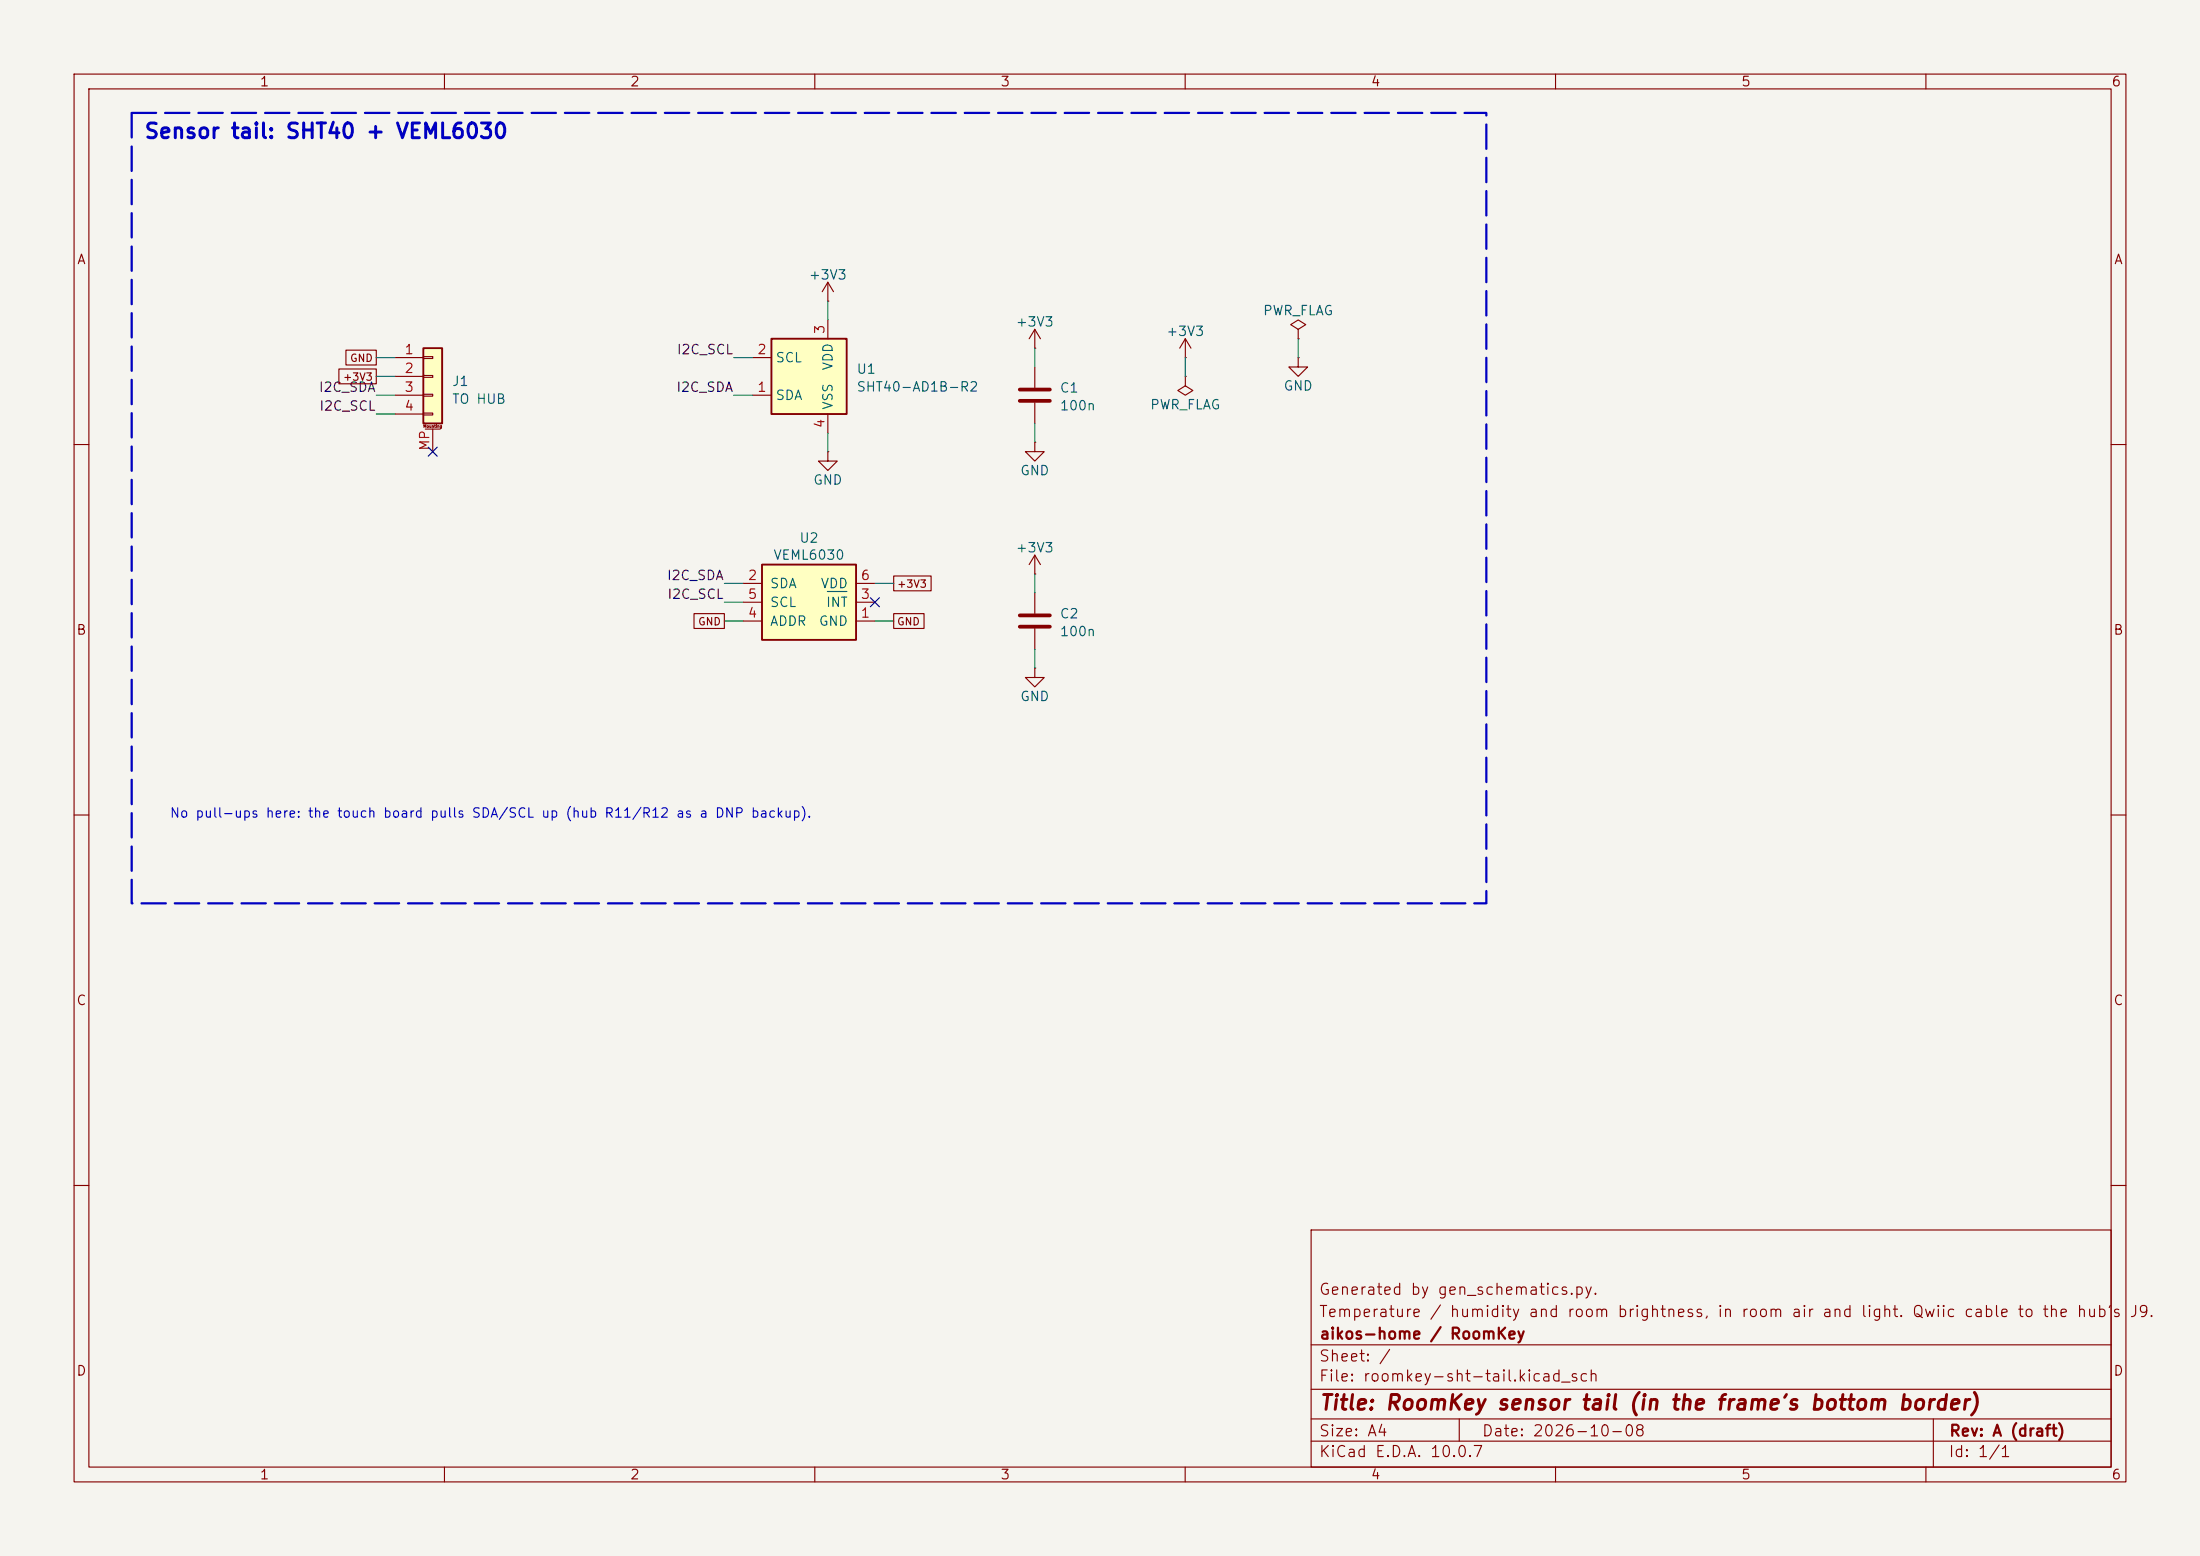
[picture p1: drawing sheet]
(kicad_sch
 (version 20260101)
 (generator "eeschema")
 (generator_version "10.0")
 (paper "A4")
 (title_block
  (title "RoomKey sensor tail (in the frame's bottom border)")
  (date "2026-10-08")
  (rev "A (draft)")
  (company "aikos-home / RoomKey")
  (comment 1 "Temperature / humidity and room brightness, in room air and light. Qwiic cable to the hub's J9.")
  (comment 2 "Generated by gen_schematics.py."))
 (lib_symbols
  (symbol "roomkey:VEML6030"
   (pin_names
    (offset 1.016)) (exclude_from_sim no) (in_bom yes) (on_board yes)
   (property "Reference" "U" (at -6.35 6.35 0) (effects (font (size 1.27 1.27)) (justify left)))
   (property "Value" "VEML6030" (at -6.35 -6.35 0) (effects (font (size 1.27 1.27)) (justify left)))
   (property "Footprint" "roomkey:Vishay_VEML6030_2x2mm" (at 0 0 0) (hide yes) (effects (font (size 1.27 1.27))))
   (property "Datasheet" "https://www.vishay.com/docs/84366/veml6030.pdf" (at 0 0 0) (hide yes) (effects (font (size 1.27 1.27))))
   (property "Description" "Ambient light sensor, I2C, 2 x 2 mm" (at 0 0 0) (hide yes) (effects (font (size 1.27 1.27))))
   (symbol "VEML6030_0_1"
    (rectangle (start -6.35 5.08) (end 6.35 -5.08) (stroke (width 0.254) (type default)) (fill (type background))))
   (symbol "VEML6030_1_1"
    (pin bidirectional line (at -8.89 2.54 0) (length 2.54) (name "SDA" (effects (font (size 1.27 1.27)))) (number "2" (effects (font (size 1.27 1.27)))))
    (pin input line (at -8.89 0 0) (length 2.54) (name "SCL" (effects (font (size 1.27 1.27)))) (number "5" (effects (font (size 1.27 1.27)))))
    (pin input line (at -8.89 -2.54 0) (length 2.54) (name "ADDR" (effects (font (size 1.27 1.27)))) (number "4" (effects (font (size 1.27 1.27)))))
    (pin power_in line (at 8.89 2.54 180) (length 2.54) (name "VDD" (effects (font (size 1.27 1.27)))) (number "6" (effects (font (size 1.27 1.27)))))
    (pin open_collector line (at 8.89 0 180) (length 2.54) (name "~{INT}" (effects (font (size 1.27 1.27)))) (number "3" (effects (font (size 1.27 1.27)))))
    (pin power_in line (at 8.89 -2.54 180) (length 2.54) (name "GND" (effects (font (size 1.27 1.27)))) (number "1" (effects (font (size 1.27 1.27)))))))
  (symbol "Device:C"
   (pin_numbers (hide yes))
   (pin_names
    (offset 0.254)) (exclude_from_sim no) (in_bom yes) (on_board yes)
   (in_pos_files yes)
   (duplicate_pin_numbers_are_jumpers no)
   (property "Reference" "C" (at 0.635 2.54 0) (show_name no) (do_not_autoplace no) (effects (font (size 1.27 1.27)) (justify left)))
   (property "Value" "C" (at 0.635 -2.54 0) (show_name no) (do_not_autoplace no) (effects (font (size 1.27 1.27)) (justify left)))
   (property "Footprint" "" (at 0.9652 -3.81 0) (show_name no) (do_not_autoplace no) (hide yes) (effects (font (size 1.27 1.27))))
   (property "Datasheet" "" (at 0 0 0) (show_name no) (do_not_autoplace no) (hide yes) (effects (font (size 1.27 1.27))))
   (property "Description" "Unpolarized capacitor" (at 0 0 0) (show_name no) (do_not_autoplace no) (hide yes) (effects (font (size 1.27 1.27))))
   (symbol "C_0_1"
    (polyline (pts (xy -2.032 0.762) (xy 2.032 0.762)) (stroke (width 0.508) (type default)) (fill (type none)))
    (polyline (pts (xy -2.032 -0.762) (xy 2.032 -0.762)) (stroke (width 0.508) (type default)) (fill (type none))))
   (symbol "C_1_1"
    (pin passive line (at 0 3.81 270) (length 2.794) (name "" (effects (font (size 1.27 1.27)))) (number "1" (effects (font (size 1.27 1.27)))))
    (pin passive line (at 0 -3.81 90) (length 2.794) (name "" (effects (font (size 1.27 1.27)))) (number "2" (effects (font (size 1.27 1.27))))))
   (embedded_fonts no))
  (symbol "power:+3V3"
   (power global)
   (pin_numbers (hide yes))
   (pin_names
    (offset 0) (hide yes)) (exclude_from_sim no) (in_bom yes) (on_board yes)
   (in_pos_files yes)
   (duplicate_pin_numbers_are_jumpers no)
   (property "Reference" "#PWR" (at 0 -3.81 0) (show_name no) (do_not_autoplace no) (hide yes) (effects (font (size 1.27 1.27))))
   (property "Value" "+3V3" (at 0 3.556 0) (show_name no) (do_not_autoplace no) (effects (font (size 1.27 1.27))))
   (property "Footprint" "" (at 0 0 0) (show_name no) (do_not_autoplace no) (hide yes) (effects (font (size 1.27 1.27))))
   (property "Datasheet" "" (at 0 0 0) (show_name no) (do_not_autoplace no) (hide yes) (effects (font (size 1.27 1.27))))
   (property "Description" "Power symbol creates a global label with name \"+3V3\"" (at 0 0 0) (show_name no) (do_not_autoplace no) (hide yes) (effects (font (size 1.27 1.27))))
   (symbol "+3V3_0_1"
    (polyline (pts (xy -0.762 1.27) (xy 0 2.54)) (stroke (width 0) (type default)) (fill (type none)))
    (polyline (pts (xy 0 2.54) (xy 0.762 1.27)) (stroke (width 0) (type default)) (fill (type none)))
    (polyline (pts (xy 0 0) (xy 0 2.54)) (stroke (width 0) (type default)) (fill (type none))))
   (symbol "+3V3_1_1"
    (pin power_in line (at 0 0 90) (length 0) (name "" (effects (font (size 1.27 1.27)))) (number "1" (effects (font (size 1.27 1.27))))))
   (embedded_fonts no))
  (symbol "power:GND"
   (power global)
   (pin_numbers (hide yes))
   (pin_names
    (offset 0) (hide yes)) (exclude_from_sim no) (in_bom yes) (on_board yes)
   (in_pos_files yes)
   (duplicate_pin_numbers_are_jumpers no)
   (property "Reference" "#PWR" (at 0 -6.35 0) (show_name no) (do_not_autoplace no) (hide yes) (effects (font (size 1.27 1.27))))
   (property "Value" "GND" (at 0 -3.81 0) (show_name no) (do_not_autoplace no) (effects (font (size 1.27 1.27))))
   (property "Footprint" "" (at 0 0 0) (show_name no) (do_not_autoplace no) (hide yes) (effects (font (size 1.27 1.27))))
   (property "Datasheet" "" (at 0 0 0) (show_name no) (do_not_autoplace no) (hide yes) (effects (font (size 1.27 1.27))))
   (property "Description" "Power symbol creates a global label with name \"GND\" , ground" (at 0 0 0) (show_name no) (do_not_autoplace no) (hide yes) (effects (font (size 1.27 1.27))))
   (symbol "GND_0_1"
    (polyline (pts (xy 0 0) (xy 0 -1.27) (xy 1.27 -1.27) (xy 0 -2.54) (xy -1.27 -1.27) (xy 0 -1.27)) (stroke (width 0) (type default)) (fill (type none))))
   (symbol "GND_1_1"
    (pin power_in line (at 0 0 270) (length 0) (name "" (effects (font (size 1.27 1.27)))) (number "1" (effects (font (size 1.27 1.27))))))
   (embedded_fonts no))
  (symbol "Connector_Generic_MountingPin:Conn_01x04_MountingPin"
   (pin_names
    (offset 1.016) (hide yes)) (exclude_from_sim no) (in_bom yes) (on_board yes)
   (in_pos_files yes)
   (duplicate_pin_numbers_are_jumpers no)
   (property "Reference" "J" (at 0 5.08 0) (show_name no) (do_not_autoplace no) (effects (font (size 1.27 1.27))))
   (property "Value" "Conn_01x04_MountingPin" (at 1.27 -7.62 0) (show_name no) (do_not_autoplace no) (effects (font (size 1.27 1.27)) (justify left)))
   (property "Footprint" "" (at 0 0 0) (show_name no) (do_not_autoplace no) (hide yes) (effects (font (size 1.27 1.27))))
   (property "Datasheet" "" (at 0 0 0) (show_name no) (do_not_autoplace no) (hide yes) (effects (font (size 1.27 1.27))))
   (property "Description" "Generic connectable mounting pin connector, single row, 01x04, script generated (kicad-library-utils/schlib/autogen/connector/)" (at 0 0 0) (show_name no) (do_not_autoplace no) (hide yes) (effects (font (size 1.27 1.27))))
   (symbol "Conn_01x04_MountingPin_1_1"
    (rectangle (start -1.27 3.81) (end 1.27 -6.35) (stroke (width 0.254) (type default)) (fill (type background)))
    (rectangle (start -1.27 2.667) (end 0 2.413) (stroke (width 0.1524) (type default)) (fill (type none)))
    (rectangle (start -1.27 0.127) (end 0 -0.127) (stroke (width 0.1524) (type default)) (fill (type none)))
    (rectangle (start -1.27 -2.413) (end 0 -2.667) (stroke (width 0.1524) (type default)) (fill (type none)))
    (rectangle (start -1.27 -4.953) (end 0 -5.207) (stroke (width 0.1524) (type default)) (fill (type none)))
    (polyline (pts (xy -1.016 -7.112) (xy 1.016 -7.112)) (stroke (width 0.1524) (type default)) (fill (type none)))
    (text "Mounting" (at 0 -6.731 0) (effects (font (size 0.381 0.381))))
    (pin passive line (at -5.08 2.54 0) (length 3.81) (name "Pin_1" (effects (font (size 1.27 1.27)))) (number "1" (effects (font (size 1.27 1.27)))))
    (pin passive line (at -5.08 0 0) (length 3.81) (name "Pin_2" (effects (font (size 1.27 1.27)))) (number "2" (effects (font (size 1.27 1.27)))))
    (pin passive line (at -5.08 -2.54 0) (length 3.81) (name "Pin_3" (effects (font (size 1.27 1.27)))) (number "3" (effects (font (size 1.27 1.27)))))
    (pin passive line (at -5.08 -5.08 0) (length 3.81) (name "Pin_4" (effects (font (size 1.27 1.27)))) (number "4" (effects (font (size 1.27 1.27)))))
    (pin passive line (at 0 -10.16 90) (length 3.048) (name "MountPin" (effects (font (size 1.27 1.27)))) (number "MP" (effects (font (size 1.27 1.27))))))
   (embedded_fonts no))
  (symbol "Sensor_Humidity:SHT4x" (exclude_from_sim no) (in_bom yes) (on_board yes)
   (in_pos_files yes)
   (duplicate_pin_numbers_are_jumpers no)
   (property "Reference" "U" (at 0 8.89 0) (show_name no) (do_not_autoplace no) (effects (font (size 1.27 1.27)) (justify right)))
   (property "Value" "SHT4x" (at 0 6.35 0) (show_name no) (do_not_autoplace no) (effects (font (size 1.27 1.27)) (justify right)))
   (property "Footprint" "Sensor_Humidity:Sensirion_DFN-4_1.5x1.5mm_P0.8mm_SHT4x_NoCentralPad" (at 3.81 -6.35 0) (show_name no) (do_not_autoplace no) (hide yes) (effects (font (size 1.27 1.27)) (justify left)))
   (property "Datasheet" "https://sensirion.com/media/documents/33FD6951/624C4357/Datasheet_SHT4x.pdf" (at 3.81 -8.89 0) (show_name no) (do_not_autoplace no) (hide yes) (effects (font (size 1.27 1.27)) (justify left)))
   (property "Description" "Digital Humidity and Temperature Sensor, ±1%RH, ±0.1°C, I2C, 1.08-3.6V, 16bit, DFN-4" (at 0 0 0) (show_name no) (do_not_autoplace no) (hide yes) (effects (font (size 1.27 1.27))))
   (symbol "SHT4x_1_1"
    (rectangle (start -5.08 5.08) (end 5.08 -5.08) (stroke (width 0.254) (type default)) (fill (type background)))
    (pin bidirectional line (at -7.62 -2.54 0) (length 2.54) (name "SDA" (effects (font (size 1.27 1.27)))) (number "1" (effects (font (size 1.27 1.27)))))
    (pin input line (at -7.62 2.54 0) (length 2.54) (name "SCL" (effects (font (size 1.27 1.27)))) (number "2" (effects (font (size 1.27 1.27)))))
    (pin power_in line (at 2.54 7.62 270) (length 2.54) (name "VDD" (effects (font (size 1.27 1.27)))) (number "3" (effects (font (size 1.27 1.27)))))
    (pin power_in line (at 2.54 -7.62 90) (length 2.54) (name "VSS" (effects (font (size 1.27 1.27)))) (number "4" (effects (font (size 1.27 1.27))))))
   (embedded_fonts no))
  (symbol "power:PWR_FLAG"
   (power global)
   (pin_numbers (hide yes))
   (pin_names
    (offset 0) (hide yes)) (exclude_from_sim no) (in_bom yes) (on_board yes)
   (in_pos_files yes)
   (duplicate_pin_numbers_are_jumpers no)
   (property "Reference" "#FLG" (at 0 1.905 0) (show_name no) (do_not_autoplace no) (hide yes) (effects (font (size 1.27 1.27))))
   (property "Value" "PWR_FLAG" (at 0 3.81 0) (show_name no) (do_not_autoplace no) (effects (font (size 1.27 1.27))))
   (property "Footprint" "" (at 0 0 0) (show_name no) (do_not_autoplace no) (hide yes) (effects (font (size 1.27 1.27))))
   (property "Datasheet" "" (at 0 0 0) (show_name no) (do_not_autoplace no) (hide yes) (effects (font (size 1.27 1.27))))
   (property "Description" "Special symbol for telling ERC where power comes from" (at 0 0 0) (show_name no) (do_not_autoplace no) (hide yes) (effects (font (size 1.27 1.27))))
   (symbol "PWR_FLAG_0_0"
    (pin power_out line (at 0 0 90) (length 0) (name "" (effects (font (size 1.27 1.27)))) (number "1" (effects (font (size 1.27 1.27))))))
   (symbol "PWR_FLAG_0_1"
    (polyline (pts (xy 0 0) (xy 0 1.27) (xy -1.016 1.905) (xy 0 2.54) (xy 1.016 1.905) (xy 0 1.27)) (stroke (width 0) (type default)) (fill (type none))))
   (embedded_fonts no)))
 (rectangle
  (start 17.78 15.24)
  (end 200.66 121.92)
  (stroke (width 0.3) (type dash))
  (fill (type none)))
 (text "Sensor tail: SHT40 + VEML6030"
  (exclude_from_sim no)
  (at 19.304 16.764 0)
  (effects (font (size 2 2)
    (bold yes)) (justify left top)))
 (wire
  (pts (xy 100.33 78.74) (xy 97.79 78.74))
  (stroke (width 0) (type default)))
 (label "I2C_SDA"
  (at 97.79 78.74 180)
  (effects (font (size 1.27 1.27)) (justify right bottom)))
 (wire
  (pts (xy 100.33 81.28) (xy 97.79 81.28))
  (stroke (width 0) (type default)))
 (label "I2C_SCL"
  (at 97.79 81.28 180)
  (effects (font (size 1.27 1.27)) (justify right bottom)))
 (wire
  (pts (xy 100.33 83.82) (xy 97.79 83.82))
  (stroke (width 0) (type default)))
 (global_label "GND"
  (shape passive)
  (at 97.79 83.82 180)
  (effects (font (size 1 1)) (justify right)))
 (wire
  (pts (xy 118.11 78.74) (xy 120.65 78.74))
  (stroke (width 0) (type default)))
 (global_label "+3V3"
  (shape passive)
  (at 120.65 78.74 0)
  (effects (font (size 1 1)) (justify left)))
 (no_connect
  (at 118.11 81.28))
 (wire
  (pts (xy 118.11 83.82) (xy 120.65 83.82))
  (stroke (width 0) (type default)))
 (global_label "GND"
  (shape passive)
  (at 120.65 83.82 0)
  (effects (font (size 1 1)) (justify left)))
 (symbol
  (lib_id "roomkey:VEML6030")
  (at 109.22 81.28 0)
  (unit 1)
  (body_style 1)
  (exclude_from_sim no)
  (in_bom yes)
  (on_board yes)
  (in_pos_files yes)
  (dnp no)
  (property "Reference" "U2" (at 109.22 72.6 0) (show_name no) (do_not_autoplace no) (effects (font (size 1.27 1.27))))
  (property "Value" "VEML6030" (at 109.22 74.9 0) (show_name no) (do_not_autoplace no) (effects (font (size 1.27 1.27))))
  (property "Footprint" "roomkey:Vishay_VEML6030_2x2mm" (at 109.22 81.28 0) (hide yes) (show_name no) (do_not_autoplace no) (effects (font (size 1.27 1.27))))
  (property "Datasheet" "https://www.vishay.com/docs/84366/veml6030.pdf" (at 109.22 81.28 0) (hide yes) (show_name no) (do_not_autoplace no) (effects (font (size 1.27 1.27))))
  (property "Description" "Ambient light, I2C 0x10 (ADDR = GND); looks at the room through a clear dot in the frame border (moved here from the hub 2026-10-08: at the hub depth it could not see the room)" (at 109.22 81.28 0) (hide yes) (show_name no) (do_not_autoplace no) (effects (font (size 1.27 1.27))))
  (property "MPN" "VEML6030" (at 109.22 81.28 0) (hide yes) (show_name no) (do_not_autoplace no) (effects (font (size 1.27 1.27))))
  (property "Manufacturer" "Vishay" (at 109.22 81.28 0) (hide yes) (show_name no) (do_not_autoplace no) (effects (font (size 1.27 1.27))))
  (property "LCSC" "" (at 109.22 81.28 0) (hide yes) (show_name no) (do_not_autoplace no) (effects (font (size 1.27 1.27))))
  (pin "1")
  (pin "2")
  (pin "3")
  (pin "4")
  (pin "5")
  (pin "6"))
 (wire
  (pts (xy 139.7 80.01) (xy 139.7 77.47))
  (stroke (width 0) (type default)))
 (symbol
  (lib_id "power:+3V3")
  (at 139.7 77.47 0)
  (unit 1)
  (body_style 1)
  (exclude_from_sim no)
  (in_bom no)
  (on_board yes)
  (in_pos_files yes)
  (dnp no)
  (property "Reference" "#PWR01" (at 139.7 77.47 0) (hide yes) (show_name no) (do_not_autoplace no) (effects (font (size 1.27 1.27))))
  (property "Value" "+3V3" (at 139.7 73.914 0) (show_name no) (do_not_autoplace no) (effects (font (size 1.27 1.27))))
  (property "Footprint" "" (at 139.7 77.47 0) (hide yes) (show_name no) (do_not_autoplace no) (effects (font (size 1.27 1.27))))
  (property "Datasheet" "" (at 139.7 77.47 0) (hide yes) (show_name no) (do_not_autoplace no) (effects (font (size 1.27 1.27))))
  (property "Description" "" (at 139.7 77.47 0) (hide yes) (show_name no) (do_not_autoplace no) (effects (font (size 1.27 1.27))))
  (pin "1"))
 (wire
  (pts (xy 139.7 87.63) (xy 139.7 90.17))
  (stroke (width 0) (type default)))
 (symbol
  (lib_id "power:GND")
  (at 139.7 90.17 0)
  (unit 1)
  (body_style 1)
  (exclude_from_sim no)
  (in_bom no)
  (on_board yes)
  (in_pos_files yes)
  (dnp no)
  (property "Reference" "#PWR02" (at 139.7 90.17 0) (hide yes) (show_name no) (do_not_autoplace no) (effects (font (size 1.27 1.27))))
  (property "Value" "GND" (at 139.7 93.98 0) (show_name no) (do_not_autoplace no) (effects (font (size 1.27 1.27))))
  (property "Footprint" "" (at 139.7 90.17 0) (hide yes) (show_name no) (do_not_autoplace no) (effects (font (size 1.27 1.27))))
  (property "Datasheet" "" (at 139.7 90.17 0) (hide yes) (show_name no) (do_not_autoplace no) (effects (font (size 1.27 1.27))))
  (property "Description" "" (at 139.7 90.17 0) (hide yes) (show_name no) (do_not_autoplace no) (effects (font (size 1.27 1.27))))
  (pin "1"))
 (symbol
  (lib_id "Device:C")
  (at 139.7 83.82 0)
  (unit 1)
  (body_style 1)
  (exclude_from_sim no)
  (in_bom yes)
  (on_board yes)
  (in_pos_files yes)
  (dnp no)
  (property "Reference" "C2" (at 143.002 82.82 0) (show_name no) (do_not_autoplace no) (effects (font (size 1.27 1.27)) (justify left)))
  (property "Value" "100n" (at 143.002 85.22 0) (show_name no) (do_not_autoplace no) (effects (font (size 1.27 1.27)) (justify left)))
  (property "Footprint" "Capacitor_SMD:C_0402_1005Metric" (at 139.7 83.82 0) (hide yes) (show_name no) (do_not_autoplace no) (effects (font (size 1.27 1.27))))
  (property "Datasheet" "" (at 139.7 83.82 0) (hide yes) (show_name no) (do_not_autoplace no) (effects (font (size 1.27 1.27))))
  (property "Description" "Unpolarized capacitor" (at 139.7 83.82 0) (hide yes) (show_name no) (do_not_autoplace no) (effects (font (size 1.27 1.27))))
  (property "MPN" "CL05B104KO5NNNC" (at 139.7 83.82 0) (hide yes) (show_name no) (do_not_autoplace no) (effects (font (size 1.27 1.27))))
  (property "Manufacturer" "Samsung" (at 139.7 83.82 0) (hide yes) (show_name no) (do_not_autoplace no) (effects (font (size 1.27 1.27))))
  (property "LCSC" "C1525" (at 139.7 83.82 0) (hide yes) (show_name no) (do_not_autoplace no) (effects (font (size 1.27 1.27))))
  (pin "1")
  (pin "2"))
 (wire
  (pts (xy 53.34 48.26) (xy 50.8 48.26))
  (stroke (width 0) (type default)))
 (global_label "GND"
  (shape passive)
  (at 50.8 48.26 180)
  (effects (font (size 1 1)) (justify right)))
 (wire
  (pts (xy 53.34 50.8) (xy 50.8 50.8))
  (stroke (width 0) (type default)))
 (global_label "+3V3"
  (shape passive)
  (at 50.8 50.8 180)
  (effects (font (size 1 1)) (justify right)))
 (wire
  (pts (xy 53.34 53.34) (xy 50.8 53.34))
  (stroke (width 0) (type default)))
 (label "I2C_SDA"
  (at 50.8 53.34 180)
  (effects (font (size 1.27 1.27)) (justify right bottom)))
 (wire
  (pts (xy 53.34 55.88) (xy 50.8 55.88))
  (stroke (width 0) (type default)))
 (label "I2C_SCL"
  (at 50.8 55.88 180)
  (effects (font (size 1.27 1.27)) (justify right bottom)))
 (no_connect
  (at 58.42 60.96))
 (symbol
  (lib_id "Connector_Generic_MountingPin:Conn_01x04_MountingPin")
  (at 58.42 50.8 0)
  (unit 1)
  (body_style 1)
  (exclude_from_sim no)
  (in_bom yes)
  (on_board yes)
  (in_pos_files yes)
  (dnp no)
  (property "Reference" "J1" (at 60.96 51.451 0) (show_name no) (do_not_autoplace no) (effects (font (size 1.27 1.27)) (justify left)))
  (property "Value" "TO HUB" (at 60.96 53.851 0) (show_name no) (do_not_autoplace no) (effects (font (size 1.27 1.27)) (justify left)))
  (property "Footprint" "Connector_JST:JST_SH_SM04B-SRSS-TB_1x04-1MP_P1.00mm_Horizontal" (at 58.42 50.8 0) (hide yes) (show_name no) (do_not_autoplace no) (effects (font (size 1.27 1.27))))
  (property "Datasheet" "" (at 58.42 50.8 0) (hide yes) (show_name no) (do_not_autoplace no) (effects (font (size 1.27 1.27))))
  (property "Description" "Qwiic / STEMMA QT pinout" (at 58.42 50.8 0) (hide yes) (show_name no) (do_not_autoplace no) (effects (font (size 1.27 1.27))))
  (property "MPN" "SM04B-SRSS-TB" (at 58.42 50.8 0) (hide yes) (show_name no) (do_not_autoplace no) (effects (font (size 1.27 1.27))))
  (property "Manufacturer" "JST" (at 58.42 50.8 0) (hide yes) (show_name no) (do_not_autoplace no) (effects (font (size 1.27 1.27))))
  (property "LCSC" "" (at 58.42 50.8 0) (hide yes) (show_name no) (do_not_autoplace no) (effects (font (size 1.27 1.27))))
  (pin "1")
  (pin "2")
  (pin "3")
  (pin "4")
  (pin "MP"))
 (wire
  (pts (xy 101.6 53.34) (xy 99.06 53.34))
  (stroke (width 0) (type default)))
 (label "I2C_SDA"
  (at 99.06 53.34 180)
  (effects (font (size 1.27 1.27)) (justify right bottom)))
 (wire
  (pts (xy 101.6 48.26) (xy 99.06 48.26))
  (stroke (width 0) (type default)))
 (label "I2C_SCL"
  (at 99.06 48.26 180)
  (effects (font (size 1.27 1.27)) (justify right bottom)))
 (wire
  (pts (xy 111.76 43.18) (xy 111.76 40.64))
  (stroke (width 0) (type default)))
 (symbol
  (lib_id "power:+3V3")
  (at 111.76 40.64 0)
  (unit 1)
  (body_style 1)
  (exclude_from_sim no)
  (in_bom no)
  (on_board yes)
  (in_pos_files yes)
  (dnp no)
  (property "Reference" "#PWR03" (at 111.76 40.64 0) (hide yes) (show_name no) (do_not_autoplace no) (effects (font (size 1.27 1.27))))
  (property "Value" "+3V3" (at 111.76 37.084 0) (show_name no) (do_not_autoplace no) (effects (font (size 1.27 1.27))))
  (property "Footprint" "" (at 111.76 40.64 0) (hide yes) (show_name no) (do_not_autoplace no) (effects (font (size 1.27 1.27))))
  (property "Datasheet" "" (at 111.76 40.64 0) (hide yes) (show_name no) (do_not_autoplace no) (effects (font (size 1.27 1.27))))
  (property "Description" "" (at 111.76 40.64 0) (hide yes) (show_name no) (do_not_autoplace no) (effects (font (size 1.27 1.27))))
  (pin "1"))
 (wire
  (pts (xy 111.76 58.42) (xy 111.76 60.96))
  (stroke (width 0) (type default)))
 (symbol
  (lib_id "power:GND")
  (at 111.76 60.96 0)
  (unit 1)
  (body_style 1)
  (exclude_from_sim no)
  (in_bom no)
  (on_board yes)
  (in_pos_files yes)
  (dnp no)
  (property "Reference" "#PWR04" (at 111.76 60.96 0) (hide yes) (show_name no) (do_not_autoplace no) (effects (font (size 1.27 1.27))))
  (property "Value" "GND" (at 111.76 64.77 0) (show_name no) (do_not_autoplace no) (effects (font (size 1.27 1.27))))
  (property "Footprint" "" (at 111.76 60.96 0) (hide yes) (show_name no) (do_not_autoplace no) (effects (font (size 1.27 1.27))))
  (property "Datasheet" "" (at 111.76 60.96 0) (hide yes) (show_name no) (do_not_autoplace no) (effects (font (size 1.27 1.27))))
  (property "Description" "" (at 111.76 60.96 0) (hide yes) (show_name no) (do_not_autoplace no) (effects (font (size 1.27 1.27))))
  (pin "1"))
 (symbol
  (lib_id "Sensor_Humidity:SHT4x")
  (at 109.22 50.8 0)
  (unit 1)
  (body_style 1)
  (exclude_from_sim no)
  (in_bom yes)
  (on_board yes)
  (in_pos_files yes)
  (dnp no)
  (property "Reference" "U1" (at 115.57 49.8 0) (show_name no) (do_not_autoplace no) (effects (font (size 1.27 1.27)) (justify left)))
  (property "Value" "SHT40-AD1B-R2" (at 115.57 52.2 0) (show_name no) (do_not_autoplace no) (effects (font (size 1.27 1.27)) (justify left)))
  (property "Footprint" "Sensor_Humidity:Sensirion_DFN-4_1.5x1.5mm_P0.8mm_SHT4x_NoCentralPad" (at 109.22 50.8 0) (hide yes) (show_name no) (do_not_autoplace no) (effects (font (size 1.27 1.27))))
  (property "Datasheet" "https://sensirion.com/media/documents/33FD6951/624C4357/Datasheet_SHT4x.pdf" (at 109.22 50.8 0) (hide yes) (show_name no) (do_not_autoplace no) (effects (font (size 1.27 1.27))))
  (property "Description" "I2C 0x44. Keep copper and parts away from it (heat); slot around it at layout" (at 109.22 50.8 0) (hide yes) (show_name no) (do_not_autoplace no) (effects (font (size 1.27 1.27))))
  (property "MPN" "SHT40-AD1B-R2" (at 109.22 50.8 0) (hide yes) (show_name no) (do_not_autoplace no) (effects (font (size 1.27 1.27))))
  (property "Manufacturer" "Sensirion" (at 109.22 50.8 0) (hide yes) (show_name no) (do_not_autoplace no) (effects (font (size 1.27 1.27))))
  (property "LCSC" "" (at 109.22 50.8 0) (hide yes) (show_name no) (do_not_autoplace no) (effects (font (size 1.27 1.27))))
  (pin "1")
  (pin "2")
  (pin "3")
  (pin "4"))
 (wire
  (pts (xy 139.7 49.53) (xy 139.7 46.99))
  (stroke (width 0) (type default)))
 (symbol
  (lib_id "power:+3V3")
  (at 139.7 46.99 0)
  (unit 1)
  (body_style 1)
  (exclude_from_sim no)
  (in_bom no)
  (on_board yes)
  (in_pos_files yes)
  (dnp no)
  (property "Reference" "#PWR05" (at 139.7 46.99 0) (hide yes) (show_name no) (do_not_autoplace no) (effects (font (size 1.27 1.27))))
  (property "Value" "+3V3" (at 139.7 43.434 0) (show_name no) (do_not_autoplace no) (effects (font (size 1.27 1.27))))
  (property "Footprint" "" (at 139.7 46.99 0) (hide yes) (show_name no) (do_not_autoplace no) (effects (font (size 1.27 1.27))))
  (property "Datasheet" "" (at 139.7 46.99 0) (hide yes) (show_name no) (do_not_autoplace no) (effects (font (size 1.27 1.27))))
  (property "Description" "" (at 139.7 46.99 0) (hide yes) (show_name no) (do_not_autoplace no) (effects (font (size 1.27 1.27))))
  (pin "1"))
 (wire
  (pts (xy 139.7 57.15) (xy 139.7 59.69))
  (stroke (width 0) (type default)))
 (symbol
  (lib_id "power:GND")
  (at 139.7 59.69 0)
  (unit 1)
  (body_style 1)
  (exclude_from_sim no)
  (in_bom no)
  (on_board yes)
  (in_pos_files yes)
  (dnp no)
  (property "Reference" "#PWR06" (at 139.7 59.69 0) (hide yes) (show_name no) (do_not_autoplace no) (effects (font (size 1.27 1.27))))
  (property "Value" "GND" (at 139.7 63.5 0) (show_name no) (do_not_autoplace no) (effects (font (size 1.27 1.27))))
  (property "Footprint" "" (at 139.7 59.69 0) (hide yes) (show_name no) (do_not_autoplace no) (effects (font (size 1.27 1.27))))
  (property "Datasheet" "" (at 139.7 59.69 0) (hide yes) (show_name no) (do_not_autoplace no) (effects (font (size 1.27 1.27))))
  (property "Description" "" (at 139.7 59.69 0) (hide yes) (show_name no) (do_not_autoplace no) (effects (font (size 1.27 1.27))))
  (pin "1"))
 (symbol
  (lib_id "Device:C")
  (at 139.7 53.34 0)
  (unit 1)
  (body_style 1)
  (exclude_from_sim no)
  (in_bom yes)
  (on_board yes)
  (in_pos_files yes)
  (dnp no)
  (property "Reference" "C1" (at 143.002 52.34 0) (show_name no) (do_not_autoplace no) (effects (font (size 1.27 1.27)) (justify left)))
  (property "Value" "100n" (at 143.002 54.74 0) (show_name no) (do_not_autoplace no) (effects (font (size 1.27 1.27)) (justify left)))
  (property "Footprint" "Capacitor_SMD:C_0402_1005Metric" (at 139.7 53.34 0) (hide yes) (show_name no) (do_not_autoplace no) (effects (font (size 1.27 1.27))))
  (property "Datasheet" "" (at 139.7 53.34 0) (hide yes) (show_name no) (do_not_autoplace no) (effects (font (size 1.27 1.27))))
  (property "Description" "Unpolarized capacitor" (at 139.7 53.34 0) (hide yes) (show_name no) (do_not_autoplace no) (effects (font (size 1.27 1.27))))
  (property "MPN" "CL05B104KO5NNNC" (at 139.7 53.34 0) (hide yes) (show_name no) (do_not_autoplace no) (effects (font (size 1.27 1.27))))
  (property "Manufacturer" "Samsung" (at 139.7 53.34 0) (hide yes) (show_name no) (do_not_autoplace no) (effects (font (size 1.27 1.27))))
  (property "LCSC" "C1525" (at 139.7 53.34 0) (hide yes) (show_name no) (do_not_autoplace no) (effects (font (size 1.27 1.27))))
  (pin "1")
  (pin "2"))
 (wire
  (pts (xy 160.02 48.26) (xy 160.02 50.8))
  (stroke (width 0) (type default)))
 (symbol
  (lib_id "power:PWR_FLAG")
  (at 160.02 50.8 180)
  (unit 1)
  (body_style 1)
  (exclude_from_sim no)
  (in_bom no)
  (on_board yes)
  (in_pos_files yes)
  (dnp no)
  (property "Reference" "#FLG07" (at 160.02 50.8 0) (hide yes) (show_name no) (do_not_autoplace no) (effects (font (size 1.27 1.27))))
  (property "Value" "PWR_FLAG" (at 160.02 54.61 0) (show_name no) (do_not_autoplace no) (effects (font (size 1.27 1.27))))
  (property "Footprint" "" (at 160.02 50.8 0) (hide yes) (show_name no) (do_not_autoplace no) (effects (font (size 1.27 1.27))))
  (property "Datasheet" "" (at 160.02 50.8 0) (hide yes) (show_name no) (do_not_autoplace no) (effects (font (size 1.27 1.27))))
  (property "Description" "" (at 160.02 50.8 0) (hide yes) (show_name no) (do_not_autoplace no) (effects (font (size 1.27 1.27))))
  (pin "1"))
 (symbol
  (lib_id "power:+3V3")
  (at 160.02 48.26 0)
  (unit 1)
  (body_style 1)
  (exclude_from_sim no)
  (in_bom no)
  (on_board yes)
  (in_pos_files yes)
  (dnp no)
  (property "Reference" "#PWR08" (at 160.02 48.26 0) (hide yes) (show_name no) (do_not_autoplace no) (effects (font (size 1.27 1.27))))
  (property "Value" "+3V3" (at 160.02 44.704 0) (show_name no) (do_not_autoplace no) (effects (font (size 1.27 1.27))))
  (property "Footprint" "" (at 160.02 48.26 0) (hide yes) (show_name no) (do_not_autoplace no) (effects (font (size 1.27 1.27))))
  (property "Datasheet" "" (at 160.02 48.26 0) (hide yes) (show_name no) (do_not_autoplace no) (effects (font (size 1.27 1.27))))
  (property "Description" "" (at 160.02 48.26 0) (hide yes) (show_name no) (do_not_autoplace no) (effects (font (size 1.27 1.27))))
  (pin "1"))
 (wire
  (pts (xy 175.26 48.26) (xy 175.26 45.72))
  (stroke (width 0) (type default)))
 (symbol
  (lib_id "power:PWR_FLAG")
  (at 175.26 45.72 0)
  (unit 1)
  (body_style 1)
  (exclude_from_sim no)
  (in_bom no)
  (on_board yes)
  (in_pos_files yes)
  (dnp no)
  (property "Reference" "#FLG09" (at 175.26 45.72 0) (hide yes) (show_name no) (do_not_autoplace no) (effects (font (size 1.27 1.27))))
  (property "Value" "PWR_FLAG" (at 175.26 41.91 0) (show_name no) (do_not_autoplace no) (effects (font (size 1.27 1.27))))
  (property "Footprint" "" (at 175.26 45.72 0) (hide yes) (show_name no) (do_not_autoplace no) (effects (font (size 1.27 1.27))))
  (property "Datasheet" "" (at 175.26 45.72 0) (hide yes) (show_name no) (do_not_autoplace no) (effects (font (size 1.27 1.27))))
  (property "Description" "" (at 175.26 45.72 0) (hide yes) (show_name no) (do_not_autoplace no) (effects (font (size 1.27 1.27))))
  (pin "1"))
 (symbol
  (lib_id "power:GND")
  (at 175.26 48.26 0)
  (unit 1)
  (body_style 1)
  (exclude_from_sim no)
  (in_bom no)
  (on_board yes)
  (in_pos_files yes)
  (dnp no)
  (property "Reference" "#PWR10" (at 175.26 48.26 0) (hide yes) (show_name no) (do_not_autoplace no) (effects (font (size 1.27 1.27))))
  (property "Value" "GND" (at 175.26 52.07 0) (show_name no) (do_not_autoplace no) (effects (font (size 1.27 1.27))))
  (property "Footprint" "" (at 175.26 48.26 0) (hide yes) (show_name no) (do_not_autoplace no) (effects (font (size 1.27 1.27))))
  (property "Datasheet" "" (at 175.26 48.26 0) (hide yes) (show_name no) (do_not_autoplace no) (effects (font (size 1.27 1.27))))
  (property "Description" "" (at 175.26 48.26 0) (hide yes) (show_name no) (do_not_autoplace no) (effects (font (size 1.27 1.27))))
  (pin "1"))
 (text "No pull-ups here: the touch board pulls SDA/SCL up (hub R11/R12 as a DNP backup)."
  (exclude_from_sim no)
  (at 22.86 109.22 0)
  (effects (font (size 1.27 1.27)) (justify left top)))
 (sheet_instances
  (path ""
   (page "1")))
 (embedded_fonts no))
